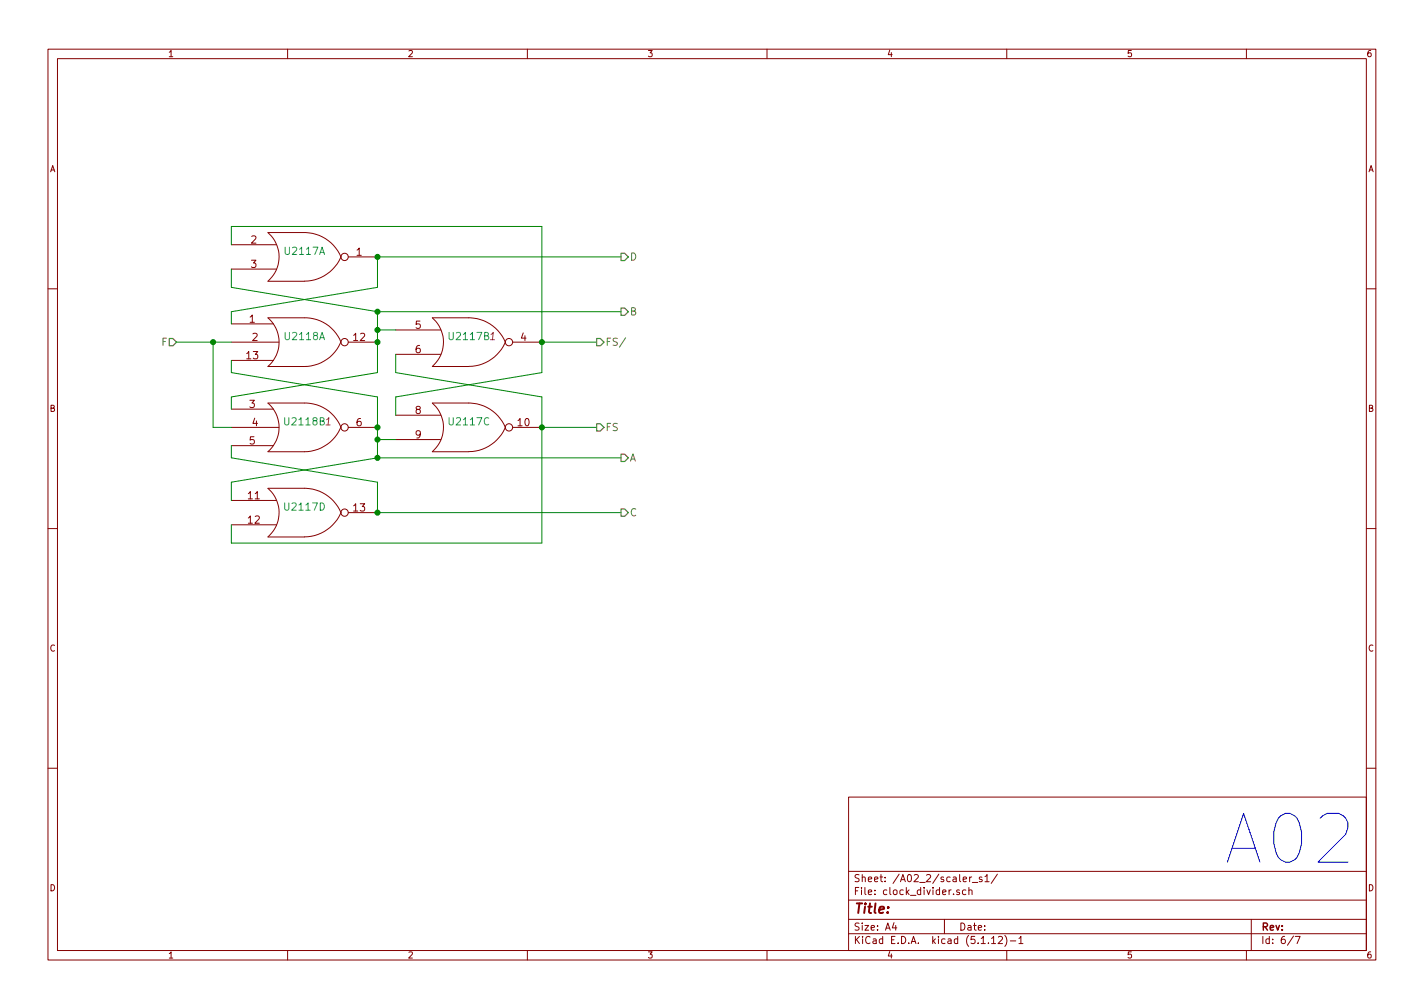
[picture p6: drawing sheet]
<svg xmlns="http://www.w3.org/2000/svg" width="297mm" height="210mm" viewBox="0 0 297 210" stroke-linecap="round" stroke-linejoin="round" font-family="sans-serif">
<g fill="none" stroke="#840000" stroke-width=".21">
<path d="M10 10.3h277v189.9h-277zM12 12.2h273v186.1h-273zM60 10.3v1.9M110 10.3v1.9M160 10.3v1.9M210 10.3v1.9M260 10.3v1.9M48.3 51h9.4M48.3 56.1h9.4M55.9 48.5h7.6a8.3 8.3 0 0 1 7.6 5.1 8.4 8.4 0 0 1-7.6 5.1l-7.6-.1a6.7 6.7 0 0 0 0-10.1M72.6 53.6h6.1M10 60.2h2"/>
<path d="M48.3 67.6h8.7M48.3 71.4h9.9M48.3 75.2h8.7M55.9 66.3h7.6a8 8 0 0 1 7.6 5.1M55.9 66.3a6.7 6.7 0 0 1 0 10.1M71.1 71.3a8.3 8.3 0 0 1-7.6 5.1h-7.6M72.6 71.4h6.1M82.5 68.8h9.4M82.5 73.9h9.4M90.2 66.3h7.6a8.3 8.3 0 0 1 7.6 5.1 8.4 8.4 0 0 1-7.6 5M90.2 76.4h7.6M90.2 66.3a6.7 6.7 0 0 1 0 10.1"/>
<path d="M106.9 71.4h6.1M285 60.2h2M48.3 85.3h8.7M48.3 89.1h9.9M48.3 93h8.7M55.9 84.1h7.6a8 8 0 0 1 7.6 5M55.9 84.1a6.7 6.7 0 0 1 0 10.1M71.1 89.1a8.3 8.3 0 0 1-7.6 5.1h-7.6M72.6 89.1h6.1M82.5 86.6h9.4M82.5 91.7h9.4M90.2 84.1h7.6a8.3 8.3 0 0 1 7.6 5 8.4 8.4 0 0 1-7.6 5.1"/>
<path d="M90.2 94.2h7.6M90.2 84.1a6.7 6.7 0 0 1 0 10.1M106.9 89.1h6.1M10 110.3h2M48.3 104.4h9.4M48.3 109.5h9.4M55.9 101.8h7.6a8.3 8.3 0 0 1 7.6 5.1 8.4 8.4 0 0 1-7.6 5.1M55.9 112h7.6M55.9 101.9a6.7 6.7 0 0 1 0 10.1M72.6 106.9h6.1M285 110.3h2M10 160.2h2"/>
<path d="M177 166.3h108v32h-108zM285 160.2h2M60 198.3v1.9M110 198.3v1.9M160 198.3v1.9M177 194.8h108M177 191.8h108M177 187.8h108M177 181.8h108M186.5 192.5l-.4 1h1M186.8 193v1M197 191.8v3"/>
<path d="M200.1 185.7l-.3-.1-.3 .2 .1 .2 .5 .2v.3h-.6M201.5 185.7l-.5-.1-.2 .3v.6l.2 .1 .5-.1M202.1 185.7l.2-.1 .4 .1 .1 .9M202.1 185.1v1.5M202.3 182.9v1M202.7 182.9l-.4 .3M202.8 184.1h1.2M204.8 183l-.3-.1-.2 .2v.3l.5 .1v.3h-.5M205.5 182.8l.4-.4v1.5M205.5 183.9h.8M206.8 195.8l.5-.5v1.5M206.8 196.8h.9"/>
<path d="M208.1 182.3l-1.3 2M208.3 195.5l.5-.2 .3 .5-.9 1h.9M209.6 195.1a1.71 1.71 0 0 1 0 2.3M210 198.3v1.9M210.7 196.3h1.2M212.5 195.8l.5-.5v1.5M212.5 196.8h.9M260 198.3v1.9M261 191.8v6.5M269.8 195.2l-1.2 2M270.2 195.3h1l-.6 1.5"/>
<circle cx="71.9" cy="53.6" r=".76"/>
<circle cx="71.9" cy="71.4" r=".76"/>
<circle cx="106.2" cy="71.4" r=".76"/>
<circle cx="71.9" cy="89.1" r=".76"/>
<circle cx="106.2" cy="89.1" r=".76"/>
<circle cx="71.9" cy="106.9" r=".76"/>
</g>
<g fill="none" stroke="#008400" stroke-width=".21">
<path d="M48.3 51v-3.8h64.7v30.5l-30.5 5.1v3.8M48.3 56.1v3.8l30.4 5.1M129.5 53.6h-50.8v6.3l-30.4 5.1v2.6M36.8 71.4h11.5M44.4 71.4v17.7h3.9M48.3 75.2v2.5l30.4 5.1v12.7M78.7 68.8h3.8M78.7 65v12.7l-30.4 5.1v2.5M78.7 65h50.8M82.5 73.9v3.8l30.5 5.1v30.5h-64.7v-3.8M113 71.4h11.5M48.3 93v2.5l30.4 5.1v6.3h50.8"/>
<path d="M78.7 95.5l-30.4 5.1v3.8M78.7 95.5h50.8M78.7 91.7h3.8M113 89.1h11.5"/>
</g>
<path d="M129.5 52.8h.8l.8 .8-.8 .8h-.8zM35.3 70.6h.8l.7 .8-.7 .7h-.8zM124.5 70.6h.7l.8 .8-.8 .7h-.7zM129.5 64.3h.8l.8 .7-.8 .8h-.8zM124.5 88.4h.7l.8 .7-.8 .8h-.7zM129.5 94.7h.8l.8 .8-.8 .8h-.8zM129.5 106.2h.8l.8 .7-.8 .8h-.8z" fill="none" stroke="#848400" stroke-width=".25"/>
<path d="M130.5 70.5l-1.3 1.9" fill="none" stroke="#848400" stroke-width=".21"/>
<g fill="#008400" stroke="#008400" stroke-width=".25">
<circle cx="78.7" cy="95.5" r=".51"/>
<circle cx="78.7" cy="53.6" r=".51"/>
<circle cx="78.7" cy="106.9" r=".51"/>
<circle cx="78.7" cy="65" r=".51"/>
<circle cx="44.5" cy="71.4" r=".51"/>
<circle cx="113" cy="89.1" r=".51"/>
<circle cx="113" cy="71.4" r=".51"/>
<circle cx="78.7" cy="68.8" r=".51"/>
<circle cx="78.7" cy="91.7" r=".51"/>
<circle cx="78.7" cy="71.4" r=".51"/>
<circle cx="78.7" cy="89.1" r=".51"/>
</g>
<text font-size="14.2" fill="#0000c2" x="257.3" y="180.3">A02</text>
<text font-size="2.8" fill="#840000" x="178" y="190.5">Title:</text>
<g font-size="2.1" fill="#840000">
<text x="52.4" y="50.8">2</text>
<text x="74.3" y="53.3">1</text>
<text x="52.4" y="55.9">3</text>
<text x="52" y="67.3">1</text>
<text x="52.6" y="71.1">2</text>
<text x="73.8" y="71.1">12</text>
<text x="86.7" y="68.6">5</text>
<text x="108.6" y="71.1">4</text>
<text x="51.5" y="74.9">13</text>
<text x="86.7" y="73.7">6</text>
<text x="52" y="85.1">3</text>
<text x="52.6" y="88.9">4</text>
<text x="74.3" y="88.9">6</text>
<text x="86.7" y="86.4">8</text>
<text x="108.1" y="88.9">10</text>
<text x="52" y="92.7">5</text>
<text x="86.7" y="91.4">9</text>
<text x="51.8" y="104.1">11</text>
<text x="73.8" y="106.7">13</text>
<text x="51.8" y="109.2">12</text>
<text x="178" y="184">Sheet: /A02_2/scaler_s1/</text>
<text x="178" y="186.7">File: clock_divider.sch</text>
<text x="178" y="196.9">KiCad E.D.A. kicad (5.1.12)-1</text>
<text x="178" y="194.1">Size: A4</text>
<text x="200" y="194.1">Date:</text>
<text x="263" y="194.1">Rev:</text>
<text x="263" y="196.9">Id: 6/7</text>
</g>
<g font-size="2.1" fill="#008484">
<text x="59.6" y="53.2">U2117A</text>
<text x="59.6" y="70.9">U2118A</text>
<text x="93.9" y="88.7">U2117C</text>
<text x="59.6" y="106.5">U2117D</text>
</g>
<g font-size="2.1" fill="#848400">
<text x="131.3" y="54.4">D</text>
<text x="131.3" y="65.8">B</text>
<text x="33.8" y="72.1">F</text>
<text x="126.2" y="72.1">FS/</text>
<text x="126.2" y="89.9">FS</text>
<text x="131.3" y="96.3">A</text>
<text x="131.3" y="107.7">C</text>
</g>
<g font-size="2.1" fill="#840084">
<text x="93.9" y="70.9">U2117B 1</text>
<text x="59.6" y="88.7">U2118B 1</text>
</g>
<g font-size="1.8" fill="#840000">
<text x="35" y="11.9">1</text>
<text x="85" y="11.9">2</text>
<text x="135" y="11.9">3</text>
<text x="185" y="11.9">4</text>
<text x="235" y="11.9">5</text>
<text x="285" y="11.9">6</text>
<text x="10.4" y="35.9">A</text>
<text x="285.4" y="35.9">A</text>
<text x="10.4" y="85.9">B</text>
<text x="285.4" y="85.9">B</text>
<text x="10.4" y="135.9">C</text>
<text x="285.4" y="135.9">C</text>
<text x="10.4" y="185.9">D</text>
<text x="285.4" y="185.9">D</text>
<text x="35" y="199.9">1</text>
<text x="85" y="199.9">2</text>
<text x="135" y="199.9">3</text>
<text x="185" y="199.9">4</text>
<text x="235" y="199.9">5</text>
<text x="285" y="199.9">6</text>
</g>
</svg>
